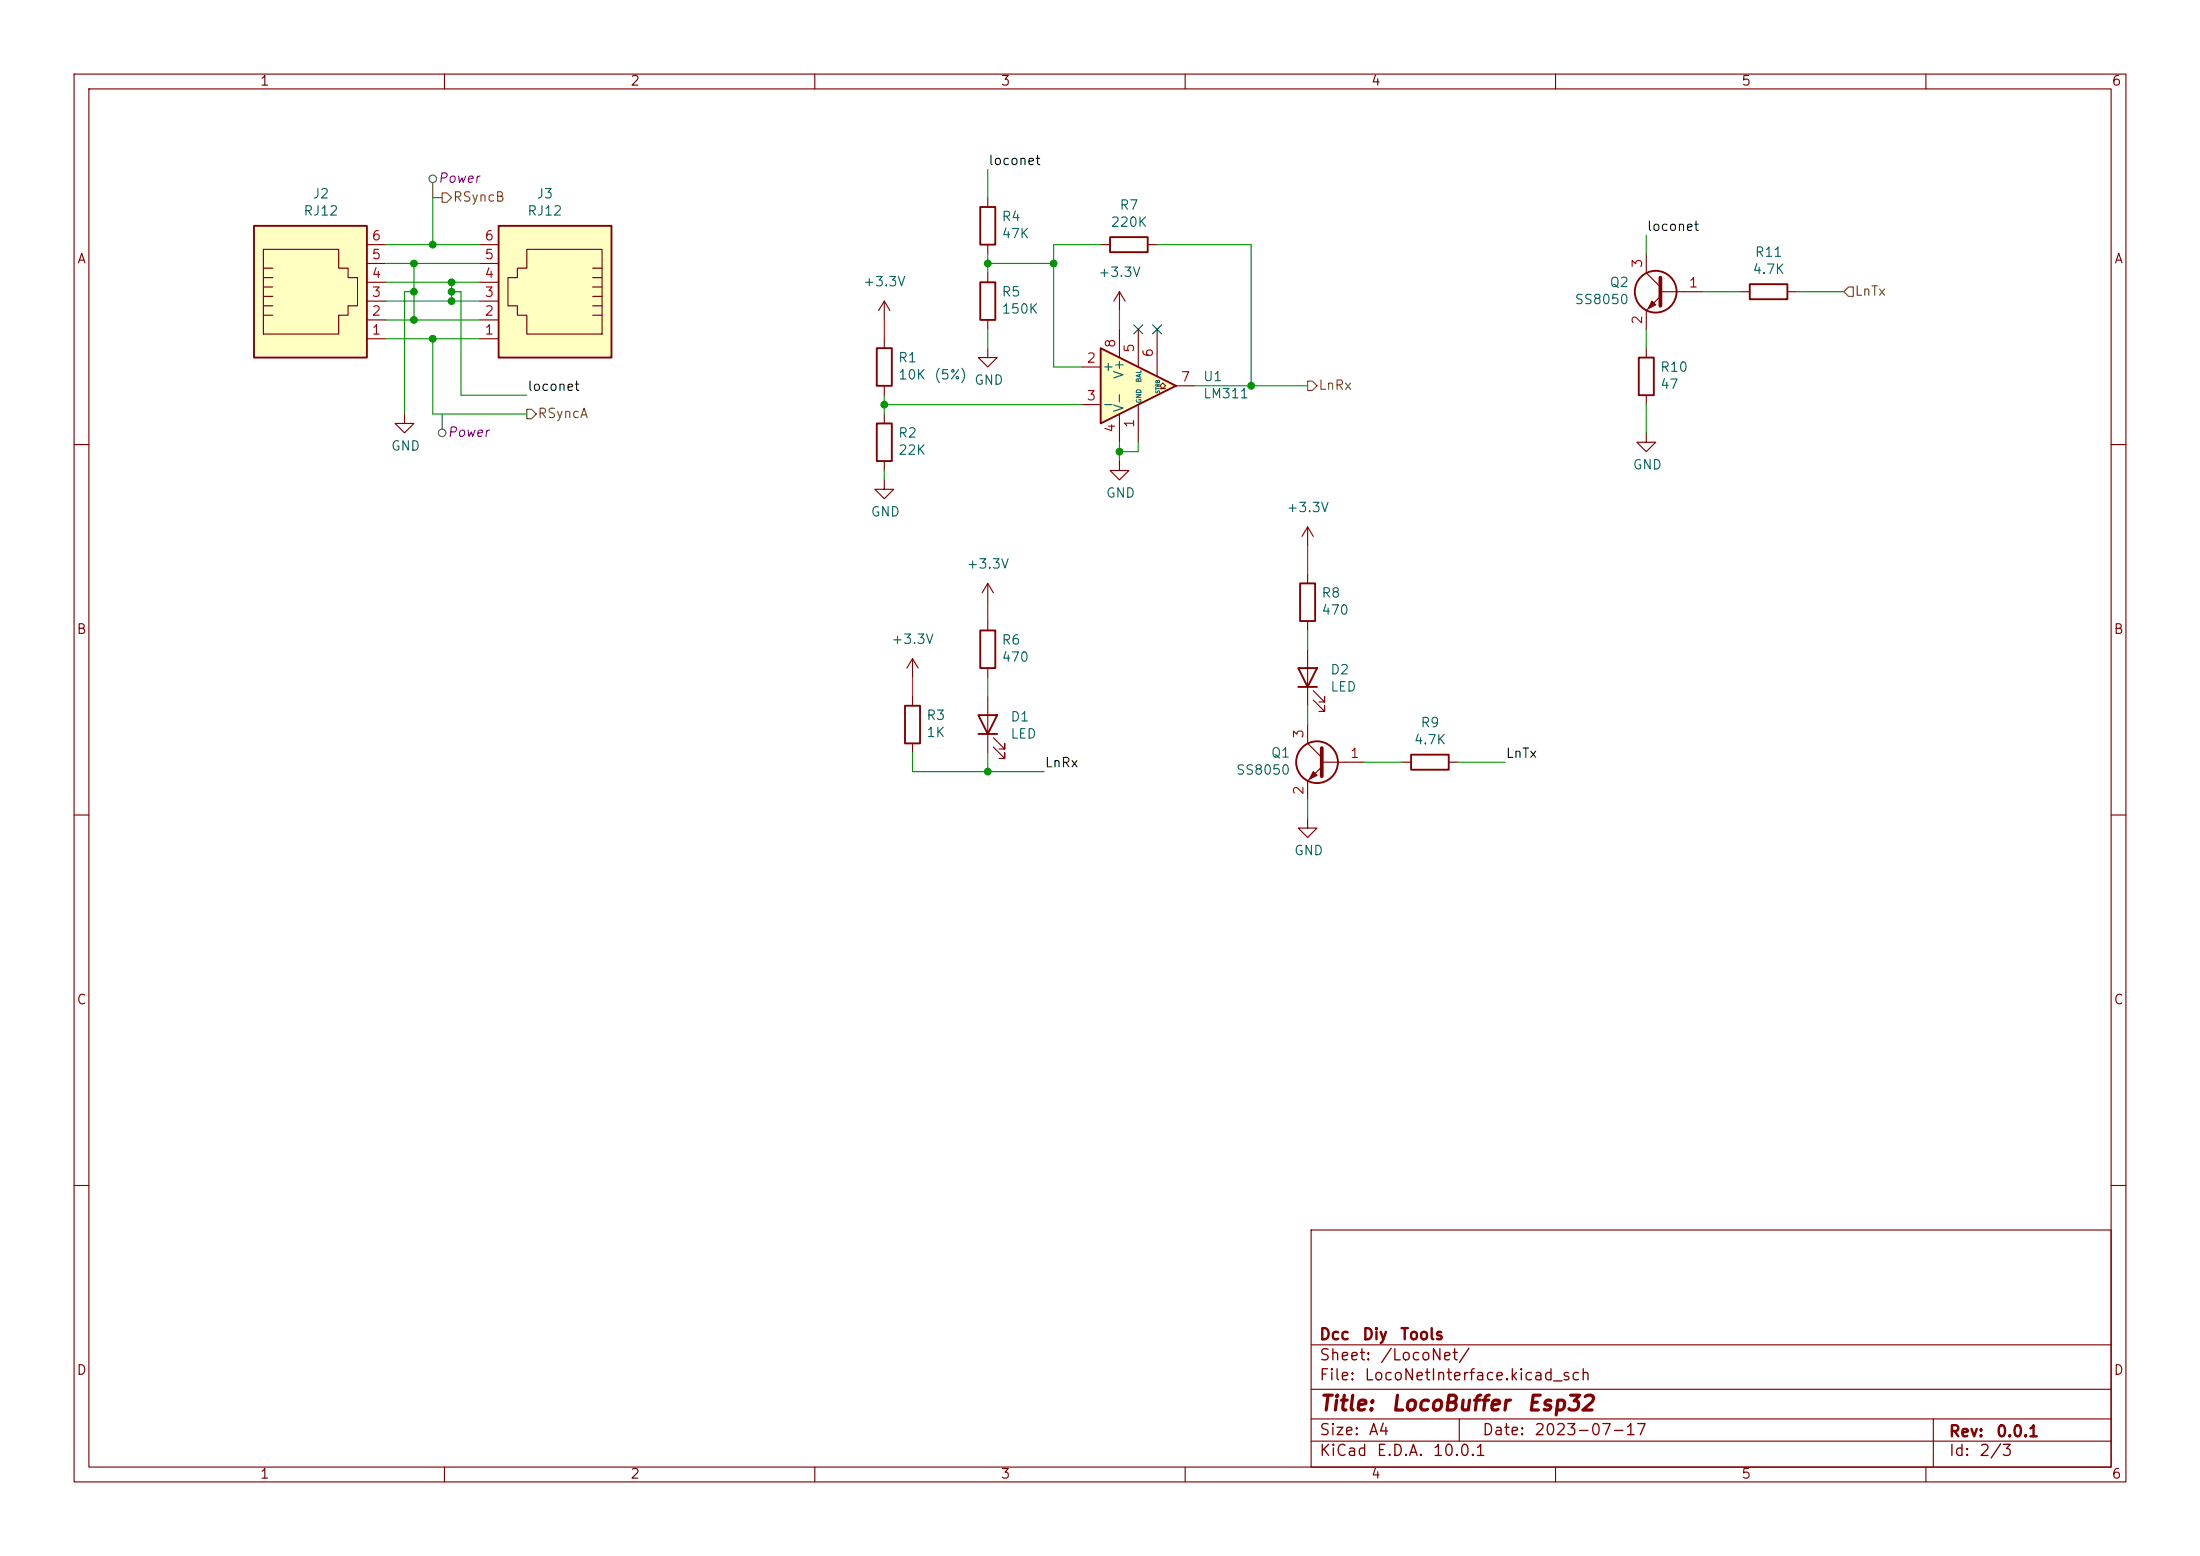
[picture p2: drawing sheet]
<svg xmlns="http://www.w3.org/2000/svg" width="297mm" height="210mm" viewBox="0 0 297 210" stroke-linecap="round" stroke-linejoin="round" font-family="sans-serif">
<g fill="none" stroke="#840000" stroke-width=".15">
<path d="M10 10h277v190h-277zM12 12h273v186h-273zM60 10v2M110 10v2M160 10v2M210 10v2M260 10v2M133.3 36.8v1.3M148.6 33h1.3M154.9 33h1.3M222.2 34.3v2.5l2 1.9M224.2 39.4h5.7"/>
<path d="M234.9 39.4h1.3M241.3 39.4h1.3M119.4 40.6l-.8 1.3M119.4 40.6l.7 1.3M119.4 40.6v2.6M119.4 45.7v1.3M119.4 52.1v1.2M133.3 47v1.3h1.3l-1.3 1.2-1.2-1.2h1.2M133.3 43.2v1.3M222.2 47v1.3M222.2 53.3v1.3M224.2 40l-2 1.9v2.6"/>
<path d="M10 60h2M133.3 78.7v2.6M133.3 78.7l-.7 1.3M133.3 78.7l.8 1.3M285 60h2M133.3 83.8v1.3M133.3 90.2v1.2M133.3 94v7.6M134.1 99.6l1.5 1.5v-.8v.8h-.7M176.5 97.8v2.5l1.9 1.9M10 110h2M134.1 100.8l1.5 1.6v-.8v.8h-.7"/>
<path d="M176.5 110.5v1.3h1.3l-1.3 1.2-1.2-1.2h1.2M178.4 102.9h5.7M178.4 103.5l-1.9 1.9v2.6M189.2 102.9h1.3M195.6 102.9h1.2M285 110h2M10 160h2M177 166h108v32h-108zM285 160h2M60 198v2M110 198v2M160 198v2"/>
<path d="M177 194.5h108M177 191.5h108M177 187.5h108M177 181.5h108M197 191.5v3M210 198v2M260 198v2M261 191.5v6.5"/>
</g>
<path d="M224.2 37.5v3.8M178.4 101v3.8" fill="none" stroke="#840000" stroke-width=".51"/>
<g fill="none" stroke="#840000" stroke-width=".25">
<path d="M132.3 38.1h2.1v5.1h-2.1zM149.9 32h5v2h-5zM236.2 38.4h5.1v2h-5.1zM118.4 47h2v5.1h-2zM221.2 48.3h2.1v5h-2.1zM132.1 96.5h2.5l-1.3 2.6zM132.1 99.1h2.5M132.3 85.1h2.1v5.1h-2.1zM190.5 101.9h5.1v2h-5.1z"/>
<circle cx="223.5" cy="39.4" r="2.82"/>
<circle cx="177.8" cy="102.9" r="2.82"/>
</g>
<g fill="#840000" stroke="#840000" stroke-width=".15">
<path d="M177.3 104.1l.5 .5-1 .6z"/>
<path d="M223 40.6l.5 .5-1 .6z"/>
</g>
<path d="M67.3 30.5h15.2v17.8h-15.2z" fill="#ffffc2"/>
<g fill="none" stroke="#840000" stroke-width=".15">
<path d="M64.8 38.1h2.5M64.8 35.6h2.5M64.8 33h2.5M71.1 33.7h10.2v11.4h-10.2v-2.6h-1.3v-1.2h-1.2v-3.8h1.2v-1.3h1.3zM80 37.5h1.3M80 38.7h1.3M80 36.2h1.3M151.1 39.4l-.7 1.2M151.1 39.4l.8 1.2M151.1 39.4v2.5M64.8 45.7h2.5M64.8 43.2h2.5"/>
<path d="M64.8 40.6h2.5M80 40h1.3M80 41.3h1.3M80 42.5h1.3"/>
</g>
<path d="M67.3 30.5h15.2v17.8h-15.2z" fill="none" stroke="#840000" stroke-width=".25"/>
<path d="M34.3 30.5h15.2v17.8h-15.2z" fill="#ffffc2"/>
<g fill="none" stroke="#840000" stroke-width=".15">
<path d="M35.6 37.5h1.2M35.6 38.7h1.2M35.6 33.7h10.1v2.5h1.3v1.3h1.3v3.8h-1.3v1.2h-1.3v2.6h-10.1zM35.6 36.2h1.2M49.5 38.1h2.6M49.5 35.6h2.6M49.5 33h2.6M35.6 40h1.2M35.6 41.3h1.2M35.6 42.5h1.2M49.5 45.7h2.6M49.5 43.2h2.6"/>
<path d="M49.5 40.6h2.6M54.6 55.9v1.3h1.3l-1.3 1.2-1.3-1.2h1.3M222.2 58.4v1.3h1.3l-1.3 1.3-1.2-1.3h1.2"/>
</g>
<path d="M34.3 30.5h15.2v17.8h-15.2z" fill="none" stroke="#840000" stroke-width=".25"/>
<path d="M148.6 47l10.1 5.1-10.1 5.1z" fill="#ffffc2"/>
<path d="M156.6 52.5h.4l-.4-.4 .4-.4 .4 .4-.4 .4h.4" fill="none" stroke="#840000" stroke-width=".14"/>
<path d="M132.3 27.9h2.1v5.1h-2.1zM118.4 57.2h2v5h-2zM148.6 47l10.1 5.1-10.1 5.1zM175.5 78.7h2v5.1h-2zM122.2 95.3h2v5h-2zM175.3 90.2h2.5l-1.3 2.5zM175.3 92.7h2.5" fill="none" stroke="#840000" stroke-width=".25"/>
<g fill="none" stroke="#840000" stroke-width=".15">
<path d="M133.3 26.7v1.2M133.3 33v1.3M119.4 55.9v1.3M146 49.5h2.6M146 54.6h2.6M151.1 44.5v3.8M151.1 55.9v3.8M153.7 44.5v5M153.7 54.6v5.1M156.2 44.5v6.3M158.7 52.1h2.6M119.4 64.8v1.2h1.2l-1.2 1.3-1.3-1.3h1.3"/>
<path d="M119.4 62.2v1.3M151.1 62.2v1.3h1.3l-1.3 1.3-1.2-1.3h1.2M176.5 71.1v2.6M176.5 77.5v1.2M176.5 71.1l-.7 1.3M176.5 71.1l.8 1.3M123.2 88.9v2.5M123.2 94v1.3M123.2 88.9l-.8 1.3M123.2 88.9l.8 1.3M176.5 83.8v1.3M176.5 87.6v7.7"/>
<path d="M177.3 94.5l1.5 1.5v-.7v.7h-.7M177.3 93.2l1.5 1.5v-.7v.7h-.7M123.2 100.3v1.3"/>
</g>
<g fill="none" stroke="#484848" stroke-width=".15">
<path d="M58.4 24.6v2.1M59.7 55.9v2"/>
<circle cx="58.4" cy="24.1" r=".51"/>
<circle cx="59.7" cy="58.4" r=".51"/>
</g>
<path d="M59.7 26h.6l.7 .7-.7 .6h-.6zM249.6 38.7h.6v1.3h-.6l-.7-.6zM71.1 55.2h.7l.6 .7-.6 .6h-.7zM176.5 51.4h.7l.6 .7-.6 .6h-.7z" fill="none" stroke="#725600" stroke-width=".15"/>
<g fill="none" stroke="#009600" stroke-width=".15">
<path d="M52.1 35.6h12.7M52.1 33h12.7M52.1 38.1h12.7M55.9 39.4h-1.3v16.5M55.9 35.6v7.6M59.7 26.7h-1.3v6.3M61 39.4h1.2v13.9h8.9M61 38.1v2.5M133.3 35.6h8.9M133.3 22.9v3.8M133.3 34.3v2.5M148.6 33h-6.4v16.5h3.8"/>
<path d="M156.2 33h12.7v19.1M222.2 31.8v2.5M229.9 39.4h5M242.6 39.4h6.3M52.1 45.7h12.7M52.1 40.6h12.7M52.1 43.2h12.7M58.4 45.7v10.2h12.7M119.4 53.3v2.6M119.4 54.6h26.6M133.3 44.5v2.5M151.1 59.7v2.5"/>
<path d="M153.7 59.7v1.3h-2.6M161.3 52.1h15.2M222.2 44.5v2.5M222.2 54.6v3.8M119.4 63.5v1.3M133.3 91.4v2.6M176.5 85.1v2.5M176.5 95.3v2.5M123.2 101.6v2.5h17.8M133.3 101.6v2.5M176.5 108v2.5M184.1 102.9h5.1"/>
<path d="M196.8 102.9h6.4"/>
</g>
<path d="M119.4 43.2v2.5M151.1 41.9v2.6M176.5 73.7v3.8M123.2 91.4v2.6M133.3 81.3v2.5" fill="none" stroke="#f00" stroke-width=".15"/>
<path d="M153.1 43.8l1.2 1.3M154.3 43.8l-1.2 1.3M155.6 43.8l1.2 1.3M156.8 43.8l-1.2 1.3" fill="none" stroke="#000084" stroke-width=".15"/>
<g fill="#009600" stroke="#009600" stroke-width=".14">
<circle cx="168.9" cy="52.1" r=".46"/>
<circle cx="151.1" cy="61" r=".46"/>
<circle cx="142.2" cy="35.6" r=".46"/>
<circle cx="61" cy="40.6" r=".46"/>
<circle cx="61" cy="39.4" r=".46"/>
<circle cx="61" cy="38.1" r=".46"/>
<circle cx="55.9" cy="35.6" r=".46"/>
<circle cx="55.9" cy="39.4" r=".46"/>
<circle cx="55.9" cy="43.2" r=".46"/>
<circle cx="58.4" cy="33" r=".46"/>
<circle cx="58.4" cy="45.7" r=".46"/>
<circle cx="133.3" cy="104.1" r=".46"/>
<circle cx="119.4" cy="54.6" r=".46"/>
<circle cx="133.3" cy="35.6" r=".46"/>
</g>
<g font-size="2" fill="#840000">
<text x="178" y="190.9">Title:</text>
<text x="187.7" y="190.9">LocoBuffer</text>
<text x="206" y="190.9">Esp32</text>
</g>
<g font-size="1.5" fill="#840000">
<text x="178" y="184">Sheet:</text>
<text x="178" y="181.2">Dcc</text>
<text x="183.8" y="181.2">Diy</text>
<text x="186.2" y="184">/LocoNet/</text>
<text x="188.9" y="181.2">Tools</text>
<text x="178" y="186.7">File:</text>
<text x="184.1" y="186.7">LocoNetInterface.kicad_sch</text>
<text x="178" y="196.9">KiCad</text>
<text x="178" y="194.1">Size:</text>
<text x="184.7" y="194.1">A4</text>
<text x="185.7" y="196.9">E.D.A.</text>
<text x="193.3" y="196.9">10.0.1</text>
<text x="200" y="194.1">Date:</text>
<text x="207" y="194.1">2023-07-17</text>
<text x="263" y="194.3">Rev:</text>
<text x="263" y="196.9">Id:</text>
<text x="267.1" y="196.9">2/3</text>
<text x="269.4" y="194.3">0.0.1</text>
</g>
<g font-size="1.3" fill="#840000">
<text x="35" y="11.9">1</text>
<text x="85" y="11.9">2</text>
<text x="135" y="11.9">3</text>
<text x="185" y="11.9">4</text>
<text x="235" y="11.9">5</text>
<text x="285" y="11.9">6</text>
<text x="10.3" y="35.9">A</text>
<text x="285.3" y="35.9">A</text>
<text x="10.3" y="85.9">B</text>
<text x="285.3" y="85.9">B</text>
<text x="10.3" y="135.9">C</text>
<text x="285.3" y="135.9">C</text>
<text x="10.3" y="185.9">D</text>
<text x="285.3" y="185.9">D</text>
<text x="35" y="199.9">1</text>
<text x="85" y="199.9">2</text>
<text x="135" y="199.9">3</text>
<text x="185" y="199.9">4</text>
<text x="235" y="199.9">5</text>
<text x="285" y="199.9">6</text>
</g>
<g font-size="1.3" fill="#0f0f0f">
<text x="133.3" y="22.6">loconet</text>
<text x="222.2" y="31.5">loconet</text>
<text x="71.1" y="53.1">loconet</text>
<text x="141" y="103.9">LnRx</text>
<text x="203.2" y="102.6">LnTx</text>
</g>
<g font-size="1.3" fill="#006464">
<text x="40.9" y="29.4">RJ12</text>
<text x="42.1" y="27.1">J2</text>
<text x="71.1" y="29.4">RJ12</text>
<text x="72.3" y="27.1">J3</text>
<text x="151.1" y="28.6">R7</text>
<text x="135.1" y="30.2">R4</text>
<text x="135.1" y="32.5">47K</text>
<text x="149.8" y="30.9">220K</text>
<text x="236.8" y="35">R11</text>
<text x="116.4" y="39">+3.3V</text>
<text x="135.1" y="40.3">R5</text>
<text x="148.2" y="37.7">+3.3V</text>
<text x="212.5" y="41.4">SS8050</text>
<text x="217.2" y="39.1">Q2</text>
<text x="236.5" y="37.3">4.7K</text>
<text x="135.1" y="42.6">150K</text>
<text x="121.2" y="49.2">R1</text>
<text x="121.2" y="51.5">10K</text>
<text x="126" y="51.5">(5%)</text>
<text x="131.4" y="52.2">GND</text>
<text x="148.7" y="50.4">+</text>
<text x="152" y="51.3" transform="rotate(-90 152 51.3)">V+</text>
<text x="162.3" y="51.8">U1</text>
<text x="224" y="50.5">R10</text>
<text x="224" y="52.8">47</text>
<text x="121.2" y="59.4">R2</text>
<text x="148.7" y="55.5">-</text>
<text x="152" y="55.8" transform="rotate(-90 152 55.8)">V-</text>
<text x="162.3" y="54.1">LM311</text>
<text x="52.7" y="61.1">GND</text>
<text x="121.2" y="61.7">22K</text>
<text x="220.3" y="63.7">GND</text>
<text x="117.5" y="70">GND</text>
<text x="149.2" y="67.5">GND</text>
<text x="173.6" y="69.4">+3.3V</text>
<text x="130.4" y="77.1">+3.3V</text>
<text x="178.3" y="81">R8</text>
<text x="178.3" y="83.3">470</text>
<text x="120.2" y="87.2">+3.3V</text>
<text x="135.1" y="87.3">R6</text>
<text x="135.1" y="89.6">470</text>
<text x="179.5" y="91.3">D2</text>
<text x="179.5" y="93.6">LED</text>
<text x="125" y="97.5">R3</text>
<text x="125" y="99.8">1K</text>
<text x="136.3" y="97.7">D1</text>
<text x="136.3" y="100">LED</text>
<text x="190.8" y="100.8">4.7K</text>
<text x="191.7" y="98.5">R9</text>
<text x="166.8" y="104.9">SS8050</text>
<text x="171.5" y="102.6">Q1</text>
<text x="174.6" y="115.7">GND</text>
</g>
<g font-size="1.3" fill="#840084">
<text x="59" y="25">Power</text>
<text x="60.3" y="59.3">Power</text>
</g>
<g font-size="1.3" fill="#725600">
<text x="61.1" y="27.5">RSyncB</text>
<text x="250.3" y="40.2">LnTx</text>
<text x="177.9" y="52.9">LnRx</text>
<text x="72.5" y="56.7">RSyncA</text>
</g>
<g font-size="1.3" fill="#a90000">
<text x="50.1" y="35.3">5</text>
<text x="50.1" y="32.8">6</text>
<text x="65.3" y="35.3">5</text>
<text x="65.3" y="32.8">6</text>
<text x="50.1" y="40.4">3</text>
<text x="50.1" y="37.8">4</text>
<text x="65.3" y="40.4">3</text>
<text x="65.3" y="37.8">4</text>
<text x="222" y="36.3" transform="rotate(-90 222 36.3)">3</text>
<text x="227.9" y="39.1">1</text>
<text x="50.1" y="45.5">1</text>
<text x="50.1" y="42.9">2</text>
<text x="65.3" y="45.5">1</text>
<text x="65.3" y="42.9">2</text>
<text x="150.9" y="47.1" transform="rotate(-90 150.9 47.1)">8</text>
<text x="153.4" y="47.7" transform="rotate(-90 153.4 47.7)">5</text>
<text x="222" y="43.9" transform="rotate(-90 222 43.9)">2</text>
<text x="146.6" y="49.3">2</text>
<text x="156" y="48.3" transform="rotate(-90 156 48.3)">6</text>
<text x="159.3" y="51.8">7</text>
<text x="146.6" y="54.4">3</text>
<text x="150.9" y="58.5" transform="rotate(-90 150.9 58.5)">4</text>
<text x="153.4" y="57.9" transform="rotate(-90 153.4 57.9)">1</text>
<text x="176.3" y="99.8" transform="rotate(-90 176.3 99.8)">3</text>
<text x="176.3" y="107.4" transform="rotate(-90 176.3 107.4)">2</text>
<text x="182.2" y="102.6">1</text>
</g>
<g font-size=".6" fill="#006464">
<text x="154.2" y="51.7" transform="rotate(-90 154.2 51.7)">BAL</text>
<text x="154.2" y="54.5" transform="rotate(-90 154.2 54.5)">GND</text>
</g>
<text font-size=".5" fill="#006464" x="156.7" y="53.2" transform="rotate(-90 156.7 53.2)">STRB</text>
</svg>
